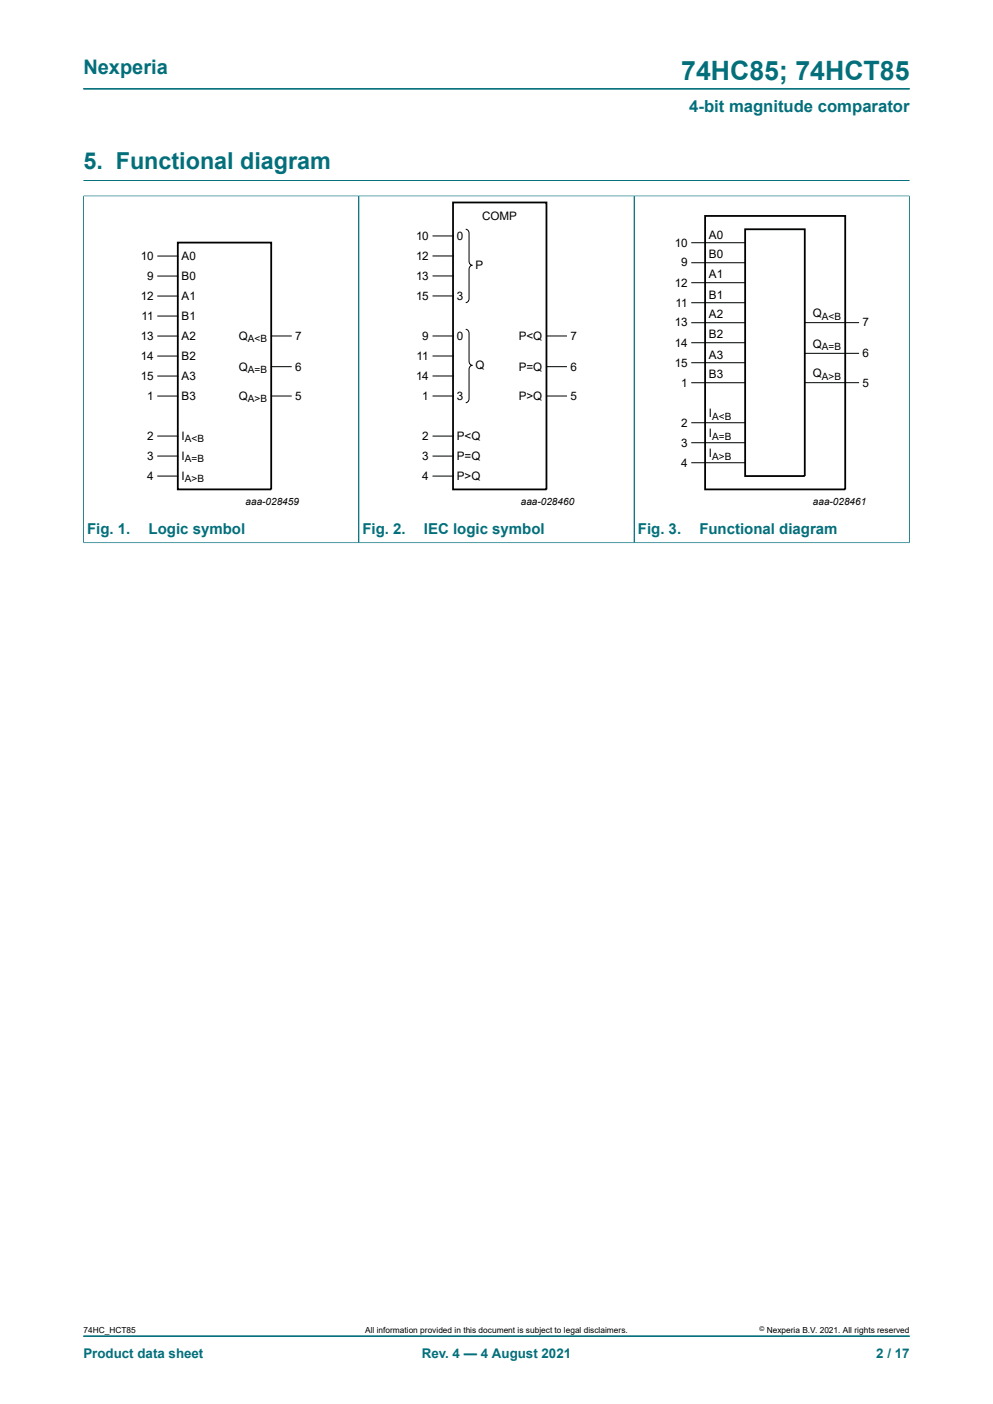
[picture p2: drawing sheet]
<svg xmlns="http://www.w3.org/2000/svg" width="210mm" height="297mm" viewBox="0 0 210 297" stroke-linecap="round" stroke-linejoin="round" font-family="sans-serif">
<path d="M17.6 18.8h174.8M17.6 38.2h174.8M17.6 41.5h174.8M17.6 41.4v73.5M75.9 41.5v73.3M134.1 41.5v73.3M192.4 41.4v73.5M17.6 114.8h174.8M17.6 282.6h174.8" fill="none" stroke="#036f7b" stroke-width=".21"/>
<path d="M37.6 51.3h19.8v52.2h-19.8zM95.8 42.8h19.8v60.7h-19.8zM149.1 45.7h29.6v57.8h-29.6zM157.6 48.5h12.6v52.2h-12.6z" fill="none" stroke="#000" stroke-width=".38"/>
<g fill="none" stroke="#000" stroke-width=".21">
<path d="M33.4 58.4h4.2M33.4 54.2h4.2M91.6 54.1h4.2M91.6 49.9h4.2M91.6 58.4h4.2M98.5 48.5a.79 .79 0 0 1 .7 .8v6a.79 .79 0 0 0 .7 .8 .78 .78 0 0 0-.7 .9v6.2a.79 .79 0 0 1-.7 .8M146.3 55.6h11.3M146.3 51.3h11.3M146.3 59.8h11.3M33.4 66.9h4.2M33.4 75.3h4.2M33.4 62.6h4.2"/>
<path d="M33.4 71.1h4.2M33.4 79.5h4.2M57.4 71.1h4.2M57.4 77.6h4.2M91.6 71.1h4.2M91.6 62.6h4.2M91.6 75.3h4.2M91.6 79.5h4.2M98.5 69.7a.79 .79 0 0 1 .7 .8v5.9a.79 .79 0 0 0 .7 .9 .78 .78 0 0 0-.7 .8v6.2a.79 .79 0 0 1-.7 .9M115.6 71.1h4.2M115.6 77.6h4.2M146.3 64h11.3"/>
<path d="M146.3 72.5h11.3M146.3 68.3h11.3M146.3 76.7h11.3M170.3 68.3h11.3M170.3 74.7h11.3M33.4 83.8h4.2M33.4 92.2h4.2M33.4 96.5h4.2M57.4 83.8h4.2M91.6 83.8h4.2M91.6 92.2h4.2M91.6 96.5h4.2"/>
<path d="M115.6 83.8h4.2M146.3 81h11.3M146.3 89.4h11.3M146.3 97.9h11.3M146.3 93.7h11.3M170.3 81h11.3M33.4 100.7h4.2M91.6 100.7h4.2"/>
</g>
<text font-size="5.6" fill="#036f7b" x="144.1" y="16.8">74HC85; 74HCT85</text>
<text font-size="4.9" fill="#036f7b" x="17.6" y="35.9">5. Functional diagram</text>
<text font-size="4.2" fill="#036f7b" x="17.6" y="15.6">Nexperia</text>
<text font-size="3.5" fill="#036f7b" x="145.8" y="23.7">4-bit magnitude comparator</text>
<g font-size="3.2" fill="#036f7b">
<text x="18.4" y="113">Fig. 1.</text>
<text x="31.4" y="113">Logic symbol</text>
<text x="76.7" y="113">Fig. 2.</text>
<text x="89.7" y="113">IEC logic symbol</text>
<text x="134.9" y="113">Fig. 3.</text>
<text x="147.9" y="113">Functional diagram</text>
</g>
<g font-size="2.8" fill="#036f7b">
<text x="17.6" y="287.2">Product data sheet</text>
<text x="89.2" y="287.2">Rev. 4 — 4 August 2021</text>
<text x="185.3" y="287.2">2 / 17</text>
</g>
<g font-size="2.5">
<text x="102" y="46.5">COMP</text>
<text x="88" y="50.7">10</text>
<text x="96.6" y="50.7">0</text>
<text x="142.7" y="52.2">10</text>
<text x="149.9" y="50.5">A0</text>
<text x="29.8" y="55">10</text>
<text x="31.1" y="59.2">9</text>
<text x="38.4" y="59.2">B0</text>
<text x="38.4" y="55">A0</text>
<text x="88" y="55">12</text>
<text x="88" y="59.2">13</text>
<text x="100.6" y="56.9">P</text>
<text x="144" y="56.4">9</text>
<text x="149.9" y="54.6">B0</text>
<text x="149.9" y="58.9">A1</text>
<text x="29.8" y="63.5">12</text>
<text x="38.4" y="63.4">A1</text>
<text x="88" y="63.4">15</text>
<text x="96.6" y="63.4">3</text>
<text x="142.7" y="60.6">12</text>
<text x="142.8" y="64.9">11</text>
<text x="149.9" y="63.2">B1</text>
<text x="29.8" y="71.9">13</text>
<text x="29.9" y="67.7">11</text>
<text x="38.4" y="67.7">B1</text>
<text x="38.4" y="71.9">A2</text>
<text x="50.5" y="71.9">Q</text>
<text x="62.4" y="71.9">7</text>
<text x="89.3" y="71.9">9</text>
<text x="96.6" y="71.9">0</text>
<text x="109.7" y="71.9">P&lt;Q</text>
<text x="120.6" y="71.9">7</text>
<text x="142.7" y="69.1">13</text>
<text x="149.9" y="71.6">B2</text>
<text x="149.9" y="67.3">A2</text>
<text x="171.9" y="67.1">Q</text>
<text x="182.4" y="69.1">7</text>
<text x="29.8" y="76.1">14</text>
<text x="38.4" y="76.1">B2</text>
<text x="88.1" y="76.1">11</text>
<text x="142.7" y="73.3">14</text>
<text x="142.7" y="77.6">15</text>
<text x="149.9" y="75.9">A3</text>
<text x="171.9" y="73.6">Q</text>
<text x="182.4" y="75.5">6</text>
<text x="29.8" y="80.4">15</text>
<text x="38.4" y="80.4">A3</text>
<text x="50.5" y="78.4">Q</text>
<text x="62.4" y="78.4">6</text>
<text x="88" y="80.4">14</text>
<text x="100.6" y="78.1">Q</text>
<text x="109.7" y="78.4">P=Q</text>
<text x="120.6" y="78.4">6</text>
<text x="144" y="81.8">1</text>
<text x="149.9" y="80">B3</text>
<text x="171.9" y="79.8">Q</text>
<text x="182.4" y="81.8">5</text>
<text x="31.1" y="84.6">1</text>
<text x="38.4" y="84.6">B3</text>
<text x="50.5" y="84.6">Q</text>
<text x="62.4" y="84.6">5</text>
<text x="89.3" y="84.6">1</text>
<text x="96.6" y="84.6">3</text>
<text x="109.7" y="84.6">P&gt;Q</text>
<text x="120.6" y="84.6">5</text>
<text x="149.9" y="88.2">I</text>
<text x="31.1" y="93.1">2</text>
<text x="38.4" y="93.1">I</text>
<text x="89.3" y="93.1">2</text>
<text x="96.6" y="93.1">P&lt;Q</text>
<text x="144" y="90.3">2</text>
<text x="144" y="94.5">3</text>
<text x="149.9" y="92.5">I</text>
<text x="31.1" y="101.5">4</text>
<text x="31.1" y="97.3">3</text>
<text x="38.4" y="101.5">I</text>
<text x="38.4" y="97.3">I</text>
<text x="89.3" y="101.5">4</text>
<text x="89.3" y="97.3">3</text>
<text x="96.6" y="101.5">P&gt;Q</text>
<text x="96.6" y="97.3">P=Q</text>
<text x="144" y="98.7">4</text>
<text x="149.9" y="96.7">I</text>
</g>
<g font-size="2.1">
<text x="173.8" y="67.6">A&lt;B</text>
<text x="52.4" y="72.4">A&lt;B</text>
<text x="173.8" y="74.1">A=B</text>
<text x="52.4" y="78.9">A=B</text>
<text x="173.8" y="80.3">A&gt;B</text>
<text x="52.4" y="85.1">A&gt;B</text>
<text x="150.6" y="88.7">A&lt;B</text>
<text x="39.1" y="93.5">A&lt;B</text>
<text x="150.6" y="93">A=B</text>
<text x="39.1" y="97.8">A=B</text>
<text x="150.6" y="97.3">A&gt;B</text>
<text x="39.1" y="102">A&gt;B</text>
<text x="51.9" y="106.9">aaa-028459</text>
<text x="110.1" y="106.9">aaa-028460</text>
<text x="171.9" y="106.9">aaa-028461</text>
</g>
<g font-size="1.8">
<text x="17.6" y="282">74HC_HCT85</text>
<text x="77.2" y="282">All information provided in this document is subject to legal disclaimers.</text>
<text x="162.2" y="282">Nexperia B.V. 2021. All rights reserved</text>
</g>
<text font-size="1.4" x="160.6" y="281.6">©</text>
</svg>
